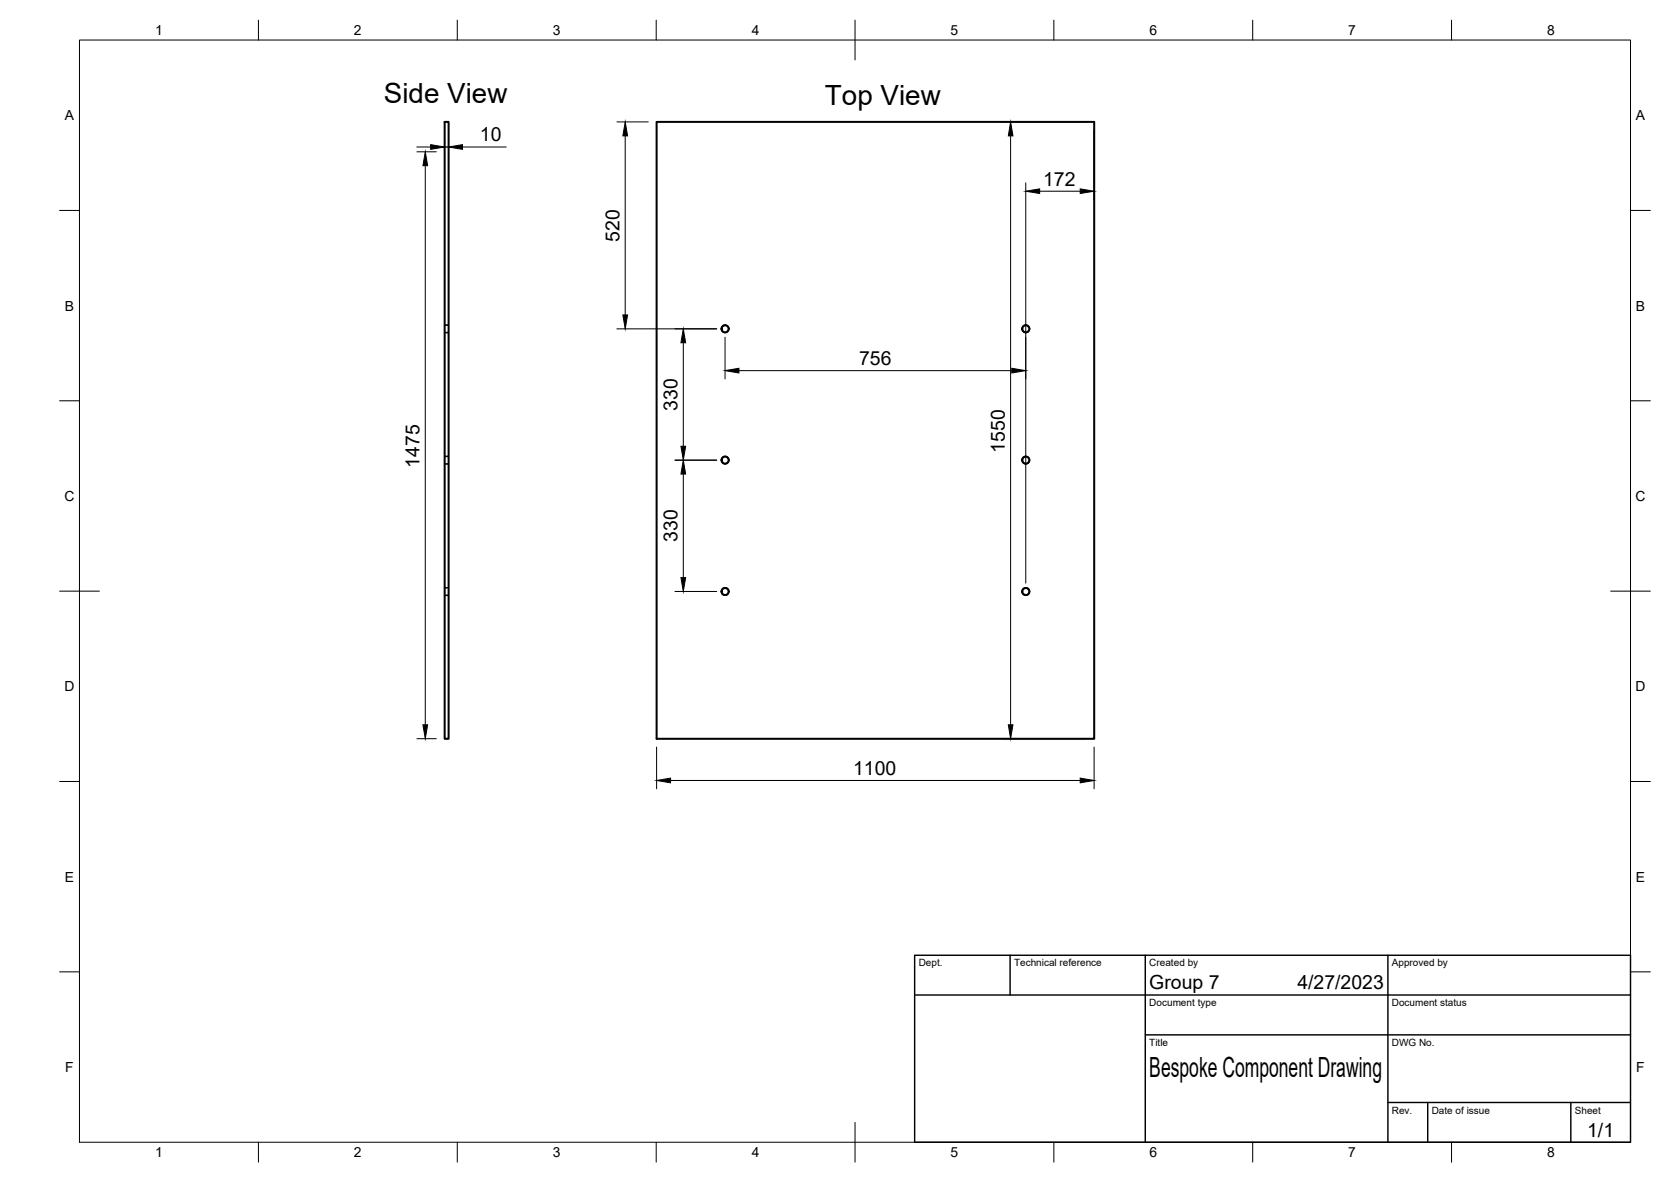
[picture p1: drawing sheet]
<svg xmlns="http://www.w3.org/2000/svg" width="420mm" height="297mm" viewBox="0 0 420 297" stroke-linecap="round" stroke-linejoin="round" font-family="sans-serif">
<!-- layer: Visible -->
<g fill="none" stroke="#000" stroke-width=".51">
<path d="M111.8 30.6h1v155.1h-1zM165.1 30.6h110v155.1h-110z"/>
<circle cx="182.3" cy="82.6" r=".88"/>
<circle cx="257.9" cy="82.6" r=".88"/>
<circle cx="182.3" cy="115.6" r=".88"/>
<circle cx="257.9" cy="115.6" r=".88"/>
<circle cx="182.3" cy="148.7" r=".88"/>
<circle cx="257.9" cy="148.7" r=".88"/>
</g>
<!-- layer: Visible Narrow -->
<g fill="none" stroke="#000" stroke-width=".25">
<circle cx="182.3" cy="82.6" r="1.01"/>
<circle cx="257.9" cy="82.6" r="1.01"/>
<circle cx="182.3" cy="115.6" r="1.01"/>
<circle cx="257.9" cy="115.6" r="1.01"/>
<circle cx="182.3" cy="148.6" r="1.01"/>
<circle cx="257.9" cy="148.6" r="1.01"/>
</g>
<!-- layer: Hidden -->
<path d="M111.8 81.8h1M111.8 83.5h1M111.8 114.8h1M111.8 116.5h1M111.8 147.8h1M111.8 149.5h1" fill="none" stroke="#000" stroke-width=".25"/>
<!-- layer: Hidden Narrow -->
<path d="M111.8 81.6h1M111.8 83.7h1M111.8 114.6h1M111.8 116.7h1M111.8 147.6h1M111.8 149.7h1" fill="none" stroke="#000" stroke-width=".25"/>
<!-- layer: BORDER -->
<g fill="none" stroke="#000" stroke-width=".25">
<path d="M20 10.1h390v276.9h-390zM65 5.1v5M115 5.1v5M165 5.1v5M215 5.1v10M265 5.1v5M315 5.1v5M365 5.1v5M15 52.9h5M410 52.9h5M15 100.7h5M410 100.7h5"/>
<path d="M15 148.6h10M405 148.6h10M15 196.4h5M410 196.4h5M15 244.2h5M410 244.2h5M65 287v5M115 287v5M165 287v5M215 282.1v9.9M265 287v5M315 287v5"/>
<path d="M365 287v5"/>
</g>
<!-- layer: TITLEBLOCK -->
<path d="M230 240.1h180v46.9h-180zM230 250h180M254 240.1v9.9M288 240.1v46.9M349 240.1v46.9M288 260.1h122M349 277.1h61M359 277.1v9.9M395 277.1v9.9" fill="none" stroke="#000" stroke-width=".36"/>
<!-- layer: FD_Dimensions -->
<g fill="none" stroke="#000" stroke-width=".25">
<path d="M104.8 36.9h3.5M104.8 38.1h4.9M111.8 34.8v1.2M111.8 36.9h1M112.8 34.8v1.2M116.3 36.9h11M155.1 30.6h7.9M157.2 34.1v45M252 30.6h21M254.1 34.1v148M275.1 32.8v17.4M106.9 41.6v140.5"/>
<path d="M257.9 45.9v100.6M261.4 48.1h10.2M155.1 82.6h25.1M171.8 86.1v26M182.3 84.7v10.5M185.8 93.1h68.6M169.7 115.6h10.5M171.8 119.1v26M169.7 148.6h10.5M104.8 185.6h4.9M165.1 187.7v10.5M168.6 196.1h103"/>
<path d="M252 185.6h21M275.1 187.7v10.5"/>
</g>
<g fill="#000" stroke="#000" stroke-width=".25">
<path d="M108.3 36.4l3.5 .5-3.5 .6zM112.8 36.9l3.5-.5v1.1zM157.2 30.6l.6 3.5h-1.2zM254.1 30.6l.6 3.5h-1.2zM106.9 38.1l.6 3.5h-1.2zM257.9 48.1l3.5-.6v1.1zM271.6 47.5l3.5 .6-3.5 .5zM156.6 79.1h1.2l-.6 3.5zM171.8 82.6l.6 3.5h-1.2zM182.3 93.1l3.5-.6v1.2zM254.4 92.5l3.5 .6-3.5 .6zM171.2 112.1h1.2l-.6 3.5z"/>
<path d="M171.8 115.6l.6 3.5h-1.2zM171.2 145.1h1.2l-.6 3.5zM106.3 182.1h1.2l-.6 3.5zM165.1 196.1l3.5-.6v1.2zM253.5 182.1h1.2l-.6 3.5zM271.6 195.5l3.5 .6-3.5 .6z"/>
</g>
<g font-size="7">
<text x="96.5" y="26">Side View</text>
<text x="207.4" y="26.5">Top View</text>
<text x="289" y="270.6">Bespoke Component Drawing</text>
</g>
<g font-size="4.9">
<text x="120.7" y="35.5">10</text>
<text x="262.3" y="46.6">172</text>
<text x="155.7" y="60.7" transform="rotate(-90 155.7 60.7)">520</text>
<text x="216" y="91.7">756</text>
<text x="170.3" y="103.2" transform="rotate(-90 170.3 103.2)">330</text>
<text x="252.6" y="113.7" transform="rotate(-90 252.6 113.7)">1550</text>
<text x="105.5" y="117.5" transform="rotate(-90 105.5 117.5)">1475</text>
<text x="170.3" y="136.2" transform="rotate(-90 170.3 136.2)">330</text>
<text x="214.5" y="194.7">1100</text>
<text x="289" y="248.5">Group 7</text>
<text x="326.2" y="248.5">4/27/2023</text>
<text x="399.1" y="285.7">1/1</text>
</g>
<g font-size="3.5">
<text x="39" y="8.8">1</text>
<text x="89" y="8.8">2</text>
<text x="139" y="8.8">3</text>
<text x="189" y="8.8">4</text>
<text x="239" y="8.8">5</text>
<text x="289" y="8.8">6</text>
<text x="339" y="8.8">7</text>
<text x="389" y="8.8">8</text>
<text x="16.3" y="30.2">A</text>
<text x="411.3" y="30.2">A</text>
<text x="16.3" y="78">B</text>
<text x="411.3" y="78">B</text>
<text x="16.2" y="125.9">C</text>
<text x="411.2" y="125.9">C</text>
<text x="16.2" y="173.7">D</text>
<text x="411.2" y="173.7">D</text>
<text x="16.3" y="221.6">E</text>
<text x="411.3" y="221.6">E</text>
<text x="16.4" y="269.4">F</text>
<text x="411.4" y="269.4">F</text>
<text x="39" y="290.8">1</text>
<text x="89" y="290.8">2</text>
<text x="139" y="290.8">3</text>
<text x="189" y="290.8">4</text>
<text x="239" y="290.8">5</text>
<text x="289" y="290.8">6</text>
<text x="339" y="290.8">7</text>
<text x="389" y="290.8">8</text>
</g>
<g font-size="2.5">
<text x="231" y="242.9">Dept.</text>
<text x="255" y="242.9">Technical reference</text>
<text x="289" y="242.9">Created by</text>
<text x="350" y="242.9">Approved by</text>
<text x="289" y="252.8">Document type</text>
<text x="350" y="252.8">Document status</text>
<text x="289" y="262.9">Title</text>
<text x="350" y="262.9">DWG No.</text>
<text x="350" y="279.9">Rev.</text>
<text x="360" y="279.9">Date of issue</text>
<text x="396" y="279.9">Sheet</text>
</g>
</svg>
